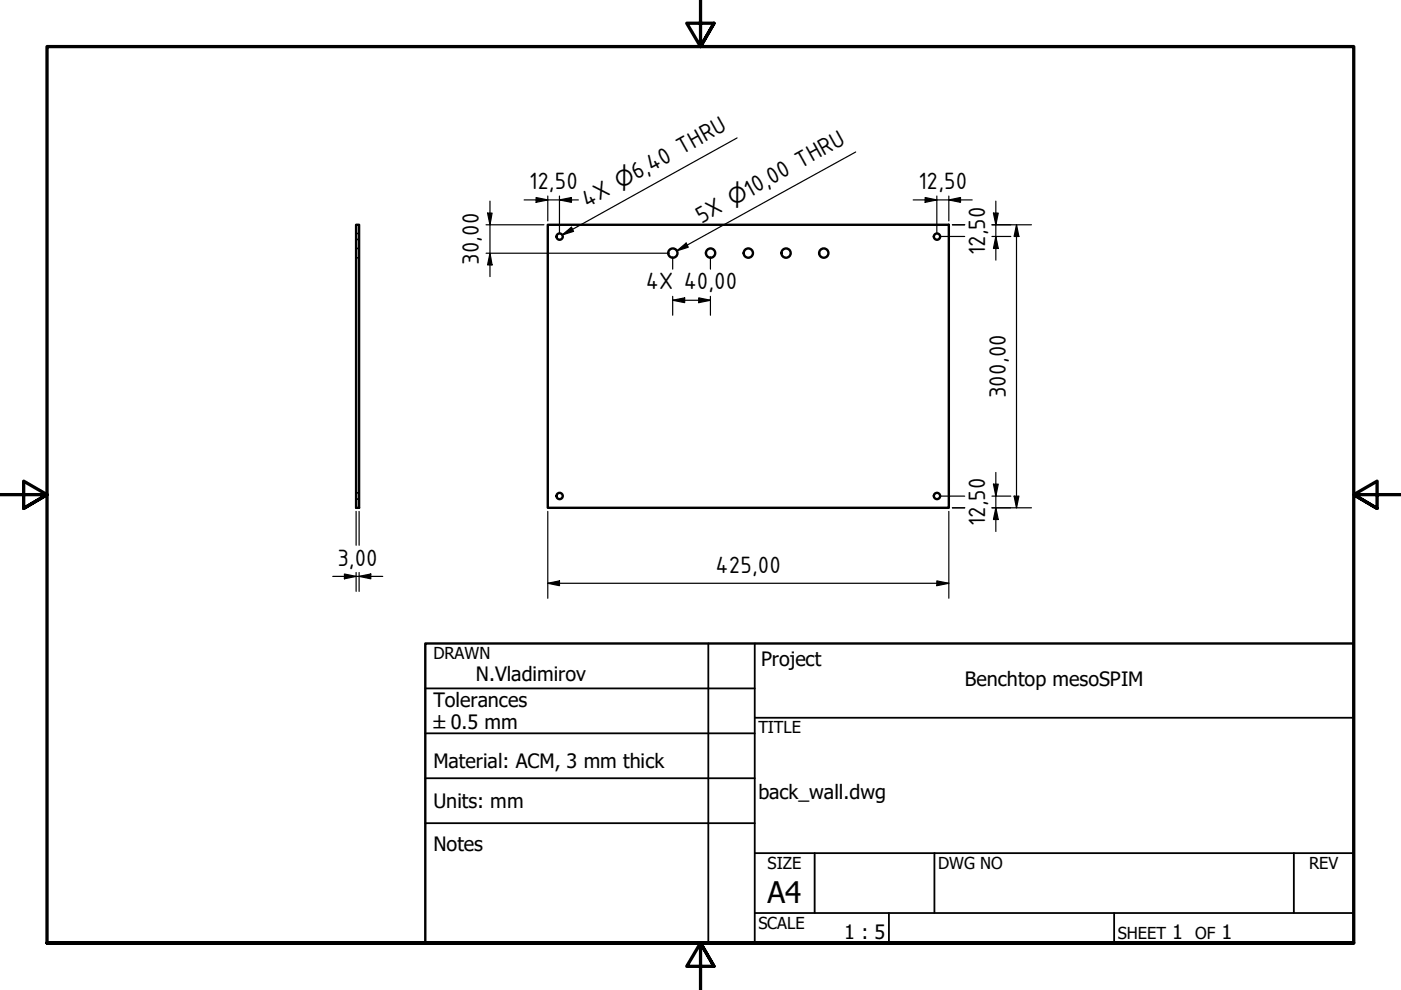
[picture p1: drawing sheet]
<svg xmlns="http://www.w3.org/2000/svg" width="297mm" height="210mm" viewBox="0 0 297 210" stroke-linecap="round" stroke-linejoin="round" font-family="sans-serif">
<!-- layer: Visible (ISO) -->
<g fill="none" stroke="#000" stroke-width=".51">
<path d="M75.5 47.7h.6v60h-.6zM116.1 47.7h85.1v60h-85.1z"/>
<circle cx="118.6" cy="50.2" r=".67"/>
<circle cx="142.7" cy="53.7" r=".98"/>
<circle cx="150.7" cy="53.7" r=".98"/>
<circle cx="158.7" cy="53.7" r=".98"/>
<circle cx="166.7" cy="53.7" r=".98"/>
<circle cx="174.7" cy="53.7" r=".98"/>
<circle cx="198.7" cy="50.2" r=".67"/>
<circle cx="118.6" cy="105.2" r=".67"/>
<circle cx="198.7" cy="105.2" r=".67"/>
</g>
<!-- layer: Hidden (ISO) -->
<path d="M75.5 54.6h.3M75.5 52.7h.3M75.5 50.8h.3M75.5 49.5h.3M75.9 54.6h.2M75.9 52.7h.2M75.9 50.8h.2M75.9 49.5h.2M75.5 105.8h.3M75.5 104.5h.3M75.9 105.8h.2M75.9 104.5h.2" fill="none" stroke="#000" stroke-width=".38"/>
<!-- layer: Border (ANSI) -->
<path d="M148.5 -.1v10l-2.9-5h5.8l-2.9 5 2.9-5M0 104.9h10l-5-2.9v5.8l5-2.9-5 2.9M297 104.9h-10l5-2.9v5.8l-5-2.9 5 2.9M10 199.9v-190h277v190h-277h277M151.4 204.9l-2.9-5 2.9 5h-5.8l2.9-5v10" fill="none" stroke="#000" stroke-width=".7"/>
<!-- layer: Title (ANSI) -->
<g fill="none" stroke="#000" stroke-width=".38">
<path d="M150.2 136.4v63.5M160 136.4v63.5M90.2 146h69.8M90.2 155.5h69.8M160 152.2h127M90.2 165h69.8M90.2 174.5h69.8M160 193.6h127M160 180.9h127M172.7 180.9v12.7M188.5 193.6v6.3M198.1 180.9v12.7"/>
<path d="M236.2 193.6v6.3M274.3 180.9v12.7"/>
</g>
<path d="M90.2 136.4h196.8v63.5h-196.8z" fill="none" stroke="#000" stroke-width=".51"/>
<!-- layer: Dimension (ISO) -->
<g fill="none" stroke="#000" stroke-width=".25">
<path d="M103.1 47.7h12.2M103.1 53.7h38.8M103.4 45.2h.9l-.4 2.5zM103.9 53.7l.4 2.5h-.9zM103.9 42.6v16M111.1 42.4h11.5M113.7 41.9l2.4 .5-2.4 .5zM116.1 41.6v5.2M118.6 42.4l2.6-.5v1zM118.6 41.6v7.8M142.6 54.5v2.6M150.6 54.5v2.6"/>
<path d="M193.6 42.4h12.5M196.2 41.9l2.4 .5-2.4 .5zM198.6 41.6v7.8M199.5 50.1h5M201.2 42.4l2.4-.5v1zM201.2 41.6v5.2M201.9 47.7h2.6M210.3 47.7h8.4M210.3 50.1h4M210.6 45.2h1l-.5 2.5zM211.1 50.1l.5 2.6h-1zM211.1 42.6v12.6"/>
<path d="M215.5 47.7l.5 2.4h-1zM215.5 47.7v60M142.6 63.7l2.6-.5v1zM142.6 63.7h8M142.6 62.8v4M148.1 63.2l2.5 .5-2.5 .5zM150.6 62.8v4M75.5 108.4v7.2M76.1 108.4v7.2M116.1 108.4v18.4M199.5 105.2h5M201.2 108.4v18.4"/>
<path d="M201.9 107.7h2.6M210.3 107.7h8.4M210.3 105.2h4M210.6 102.7h1l-.5 2.5zM211.1 107.7l.5 2.4h-1zM211.1 100.2v12.5M215 105.2h1l-.5 2.5zM70.5 122.2h10.7M73 121.7l2.5 .5-2.5 .5zM75.5 121.4v4M76.1 122.2l2.5-.5v1zM76.1 121.4v4"/>
<path d="M116.1 123.7l2.5-.5v1zM116.1 123.7h85.1M198.6 123.2l2.6 .5-2.6 .5z"/>
</g>
<g fill="#000">
<path d="M103.4 45.2h.9l-.4 2.5z" fill-rule="evenodd"/>
<path d="M103.9 53.7l.4 2.5h-.9z" fill-rule="evenodd"/>
<path d="M113.7 41.9l2.4 .5-2.4 .5z" fill-rule="evenodd"/>
<path d="M118.6 42.4l2.6-.5v1z" fill-rule="evenodd"/>
<path d="M196.2 41.9l2.4 .5-2.4 .5z" fill-rule="evenodd"/>
<path d="M201.2 42.4l2.4-.5v1z" fill-rule="evenodd"/>
<path d="M210.6 45.2h1l-.5 2.5z" fill-rule="evenodd"/>
<path d="M211.1 50.1l.5 2.6h-1z" fill-rule="evenodd"/>
<path d="M215.5 47.7l.5 2.4h-1z" fill-rule="evenodd"/>
<path d="M142.6 63.7l2.6-.5v1z" fill-rule="evenodd"/>
<path d="M148.1 63.2l2.5 .5-2.5 .5z" fill-rule="evenodd"/>
<path d="M210.6 102.7h1l-.5 2.5z" fill-rule="evenodd"/>
<path d="M211.1 107.7l.5 2.4h-1z" fill-rule="evenodd"/>
<path d="M215 105.2h1l-.5 2.5z" fill-rule="evenodd"/>
<path d="M73 121.7l2.5 .5-2.5 .5z" fill-rule="evenodd"/>
<path d="M76.1 122.2l2.5-.5v1z" fill-rule="evenodd"/>
<path d="M116.1 123.7l2.5-.5v1z" fill-rule="evenodd"/>
<path d="M198.6 123.2l2.6 .5-2.6 .5z" fill-rule="evenodd"/>
</g>
<!-- layer: Symbol (ISO) -->
<path d="M156.3 29.2l-37.1 20.6M181.4 32.2l-37.9 21M119.2 49.8l2-1.6 .4 .9zM143.5 53.2l2-1.7 .4 .9z" fill="none" stroke="#000" stroke-width=".25"/>
<g fill="#000">
<path d="M119.2 49.8l2-1.6 .4 .9z" fill-rule="evenodd"/>
<path d="M143.5 53.2l2-1.7 .4 .9z" fill-rule="evenodd"/>
</g>
<text font-size="6.3" x="162.8" y="191.4">A4</text>
<g font-size="5.4">
<text x="112.2" y="40.1">12,50</text>
<text x="134.9" y="38.3" transform="rotate(-29 134.9 38.3)">6,40 THRU</text>
<text x="158.9" y="41.9" transform="rotate(-29 158.9 41.9)">10,00 THRU</text>
<text x="194.8" y="40.1">12,50</text>
<text x="124.5" y="44.1" transform="rotate(-29 124.5 44.1)">4X</text>
<text x="148.7" y="47.5" transform="rotate(-29 148.7 47.5)">5X</text>
<text x="101.5" y="56.2" transform="rotate(-90 101.5 56.2)">30,00</text>
<text x="208.9" y="54.1" transform="rotate(-90 208.9 54.1)">12,50</text>
<text x="136.9" y="61.4">4X 40,00</text>
<text x="213.2" y="84.4" transform="rotate(-90 213.2 84.4)">300,00</text>
<text x="208.9" y="111.5" transform="rotate(-90 208.9 111.5)">12,50</text>
<text x="71.6" y="119.9">3,00</text>
<text x="151.7" y="121.4">425,00</text>
</g>
<g font-size="4.6">
<text x="131.5" y="40.2" transform="rotate(-29 131.5 40.2)">⌀</text>
<text x="155.4" y="43.7" transform="rotate(-29 155.4 43.7)">⌀</text>
</g>
<g font-size="4.2">
<text x="161.4" y="141.3">Project</text>
<text x="91.9" y="149.9">Tolerances</text>
<text x="100.9" y="144.4">N.Vladimirov</text>
<text x="204.5" y="145.5">Benchtop mesoSPIM</text>
<text x="91.9" y="162.8">Material: ACM, 3 mm thick</text>
<text x="91.9" y="171.2">Units: mm</text>
<text x="160.8" y="169.4">back_wall.dwg</text>
<text x="91.9" y="180.5">Notes</text>
<text x="179" y="199.1">1 : 5</text>
<text x="248.5" y="199.1">1</text>
<text x="259" y="199.1">1</text>
</g>
<text font-size="3.9" x="91.9" y="154.7">±0.5 mm</text>
<g font-size="3.5">
<text x="91.9" y="139.7">DRAWN</text>
<text x="160.8" y="155.5">TITLE</text>
<text x="162.8" y="184.2">SIZE</text>
<text x="198.9" y="184.2">DWG NO</text>
<text x="277.6" y="184.2">REV</text>
<text x="160.8" y="196.9">SCALE</text>
<text x="237" y="199.1">SHEET</text>
<text x="253.4" y="199.1">OF</text>
</g>
</svg>
